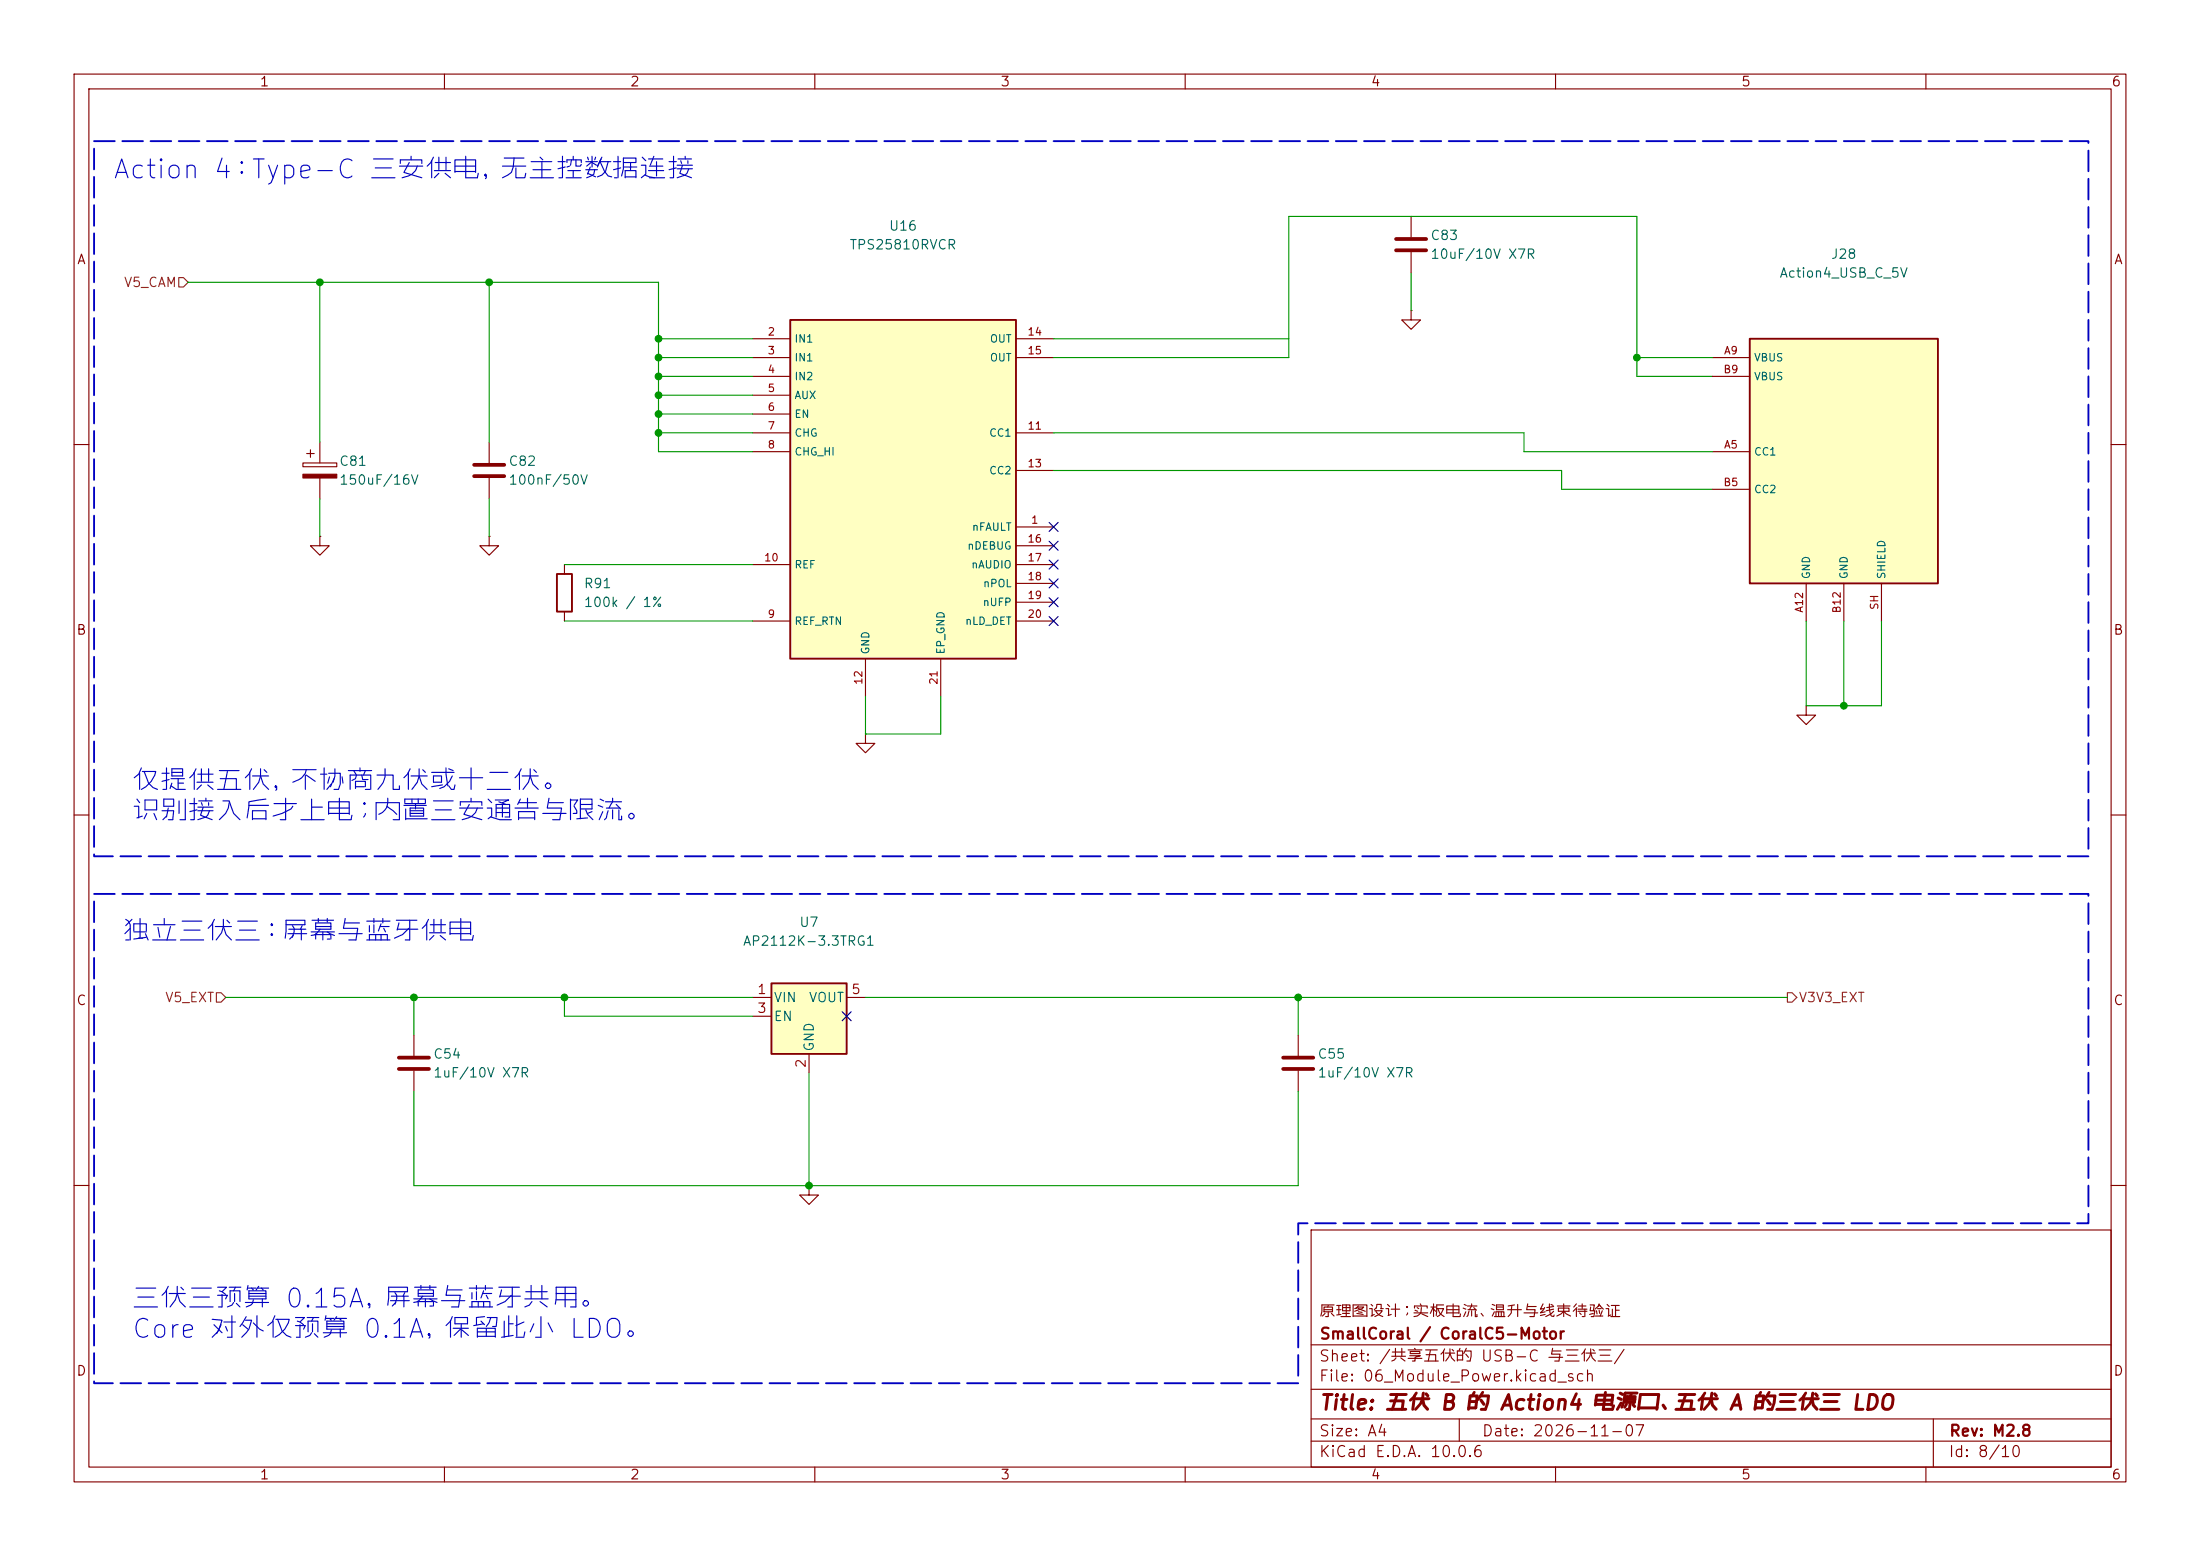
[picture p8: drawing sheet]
<svg xmlns="http://www.w3.org/2000/svg" width="297mm" height="210mm" viewBox="0 0 297 210" stroke-linecap="round" stroke-linejoin="round" font-family="sans-serif">
<g fill="none" stroke="#840000" stroke-width=".15">
<path d="M10 10h277v190h-277zM12 12h273v186h-273zM60 10v2M110 10v2M160 10v2M210 10v2M260 10v2M43.2 59.7v2.8M66 59.7v2.8M10 60h2M40.9 62.5h4.6v.5h-4.6zM41.4 61.2h1"/>
<path d="M41.9 60.7v1M43.2 72.4v1.3h1.2l-1.2 1.2-1.3-1.2h1.3M43.2 72.4h.1M43.2 64.5v2.8M66 64.5v2.8M285 60h2M116.8 99.1v1.2h1.3l-1.3 1.3-1.2-1.3h1.2M116.8 99.1h.1M10 110h2M285 110h2M55.9 139.7v2.8M55.9 144.5v2.8"/>
<path d="M10 160h2M109.2 160v1.3h1.3l-1.3 1.3-1.3-1.3h1.3M109.2 160h.1M177 166h108v32h-108zM285 160h2M60 198v2M110 198v2M160 198v2M177 194.5h108M177 191.5h108M177 187.5h108M177 181.5h108"/>
<path d="M197 191.5v3M210 198v2M260 198v2M261 191.5v6.5"/>
</g>
<path d="M40.9 64h4.6v.5h-4.6z" fill="#840000" stroke="#840000" stroke-width=".15"/>
<path d="M64 62.7h4.1M64 64.3h4.1M53.8 142.7h4.1M53.8 144.3h4.1" fill="none" stroke="#840000" stroke-width=".51"/>
<path d="M106.7 43.2h30.5v45.7h-30.5z" fill="#ffffc2"/>
<path d="M106.7 43.2h30.5v45.7h-30.5zM75.2 77.5h2v5.1h-2z" fill="none" stroke="#840000" stroke-width=".25"/>
<g fill="none" stroke="#840000" stroke-width=".15">
<path d="M101.6 45.7h5.1M101.6 48.3h5.1M101.6 50.8h5.1M101.6 53.3h5.1M101.6 55.9h5.1M101.6 58.4h5.1M137.2 45.7h5M137.2 48.3h5M137.2 58.4h5M190.5 41.9v1.3h1.3l-1.3 1.3-1.3-1.3h1.3M190.5 41.9h.1M76.2 76.2v1.3"/>
<path d="M101.6 61h5.1M101.6 76.2h5.1M137.2 71.1h5M137.2 76.2h5M137.2 63.5h5M137.2 73.7h5M137.2 78.7h5M76.2 82.6v1.2M101.6 83.8h5.1M116.8 88.9v5.1M127 88.9v5.1M137.2 83.8h5"/>
<path d="M137.2 81.3h5"/>
</g>
<path d="M104.1 132.7h10.2v9.5h-10.2z" fill="#ffffc2"/>
<path d="M104.1 132.7h10.2v9.5h-10.2z" fill="none" stroke="#840000" stroke-width=".25"/>
<path d="M66 72.4v1.3h1.3l-1.3 1.2-1.2-1.2h1.2M66 72.4h.1M101.6 134.6h2.5M101.6 137.2h2.5M114.3 134.6h2.5M175.3 139.7v2.8M109.2 142.2v2.6M175.3 144.5v2.8" fill="none" stroke="#840000" stroke-width=".15"/>
<path d="M173.2 142.7h4.1M173.2 144.3h4.1" fill="none" stroke="#840000" stroke-width=".51"/>
<path d="M236.2 45.7h25.4v33h-25.4z" fill="#ffffc2"/>
<path d="M236.2 45.7h25.4v33h-25.4z" fill="none" stroke="#840000" stroke-width=".25"/>
<path d="M190.5 29.2v2.8M190.5 34v2.8M231.1 48.3h5.1M231.1 50.8h5.1M231.1 61h5.1M231.1 66h5.1M243.8 78.7v5.1M248.9 78.7v5.1M254 78.7v5.1M243.8 95.3v1.2h1.3l-1.3 1.3-1.2-1.3h1.2M243.8 95.3h.1" fill="none" stroke="#840000" stroke-width=".15"/>
<path d="M188.5 32.3h4M188.5 33.8h4" fill="none" stroke="#840000" stroke-width=".51"/>
<path d="M24.1 37.5h.7l.6 .6-.6 .6h-.7zM29.2 134h.6l.7 .6-.7 .7h-.6zM241.3 134h.6l.7 .6-.7 .7h-.6z" fill="none" stroke="#725600" stroke-width=".15"/>
<g fill="none" stroke="#009600" stroke-width=".15">
<path d="M25.4 38.1h63.5v22.9h12.7M43.2 38.1v21.6M66 38.1v21.6M190.5 36.8v5.1M88.9 48.3h12.7M88.9 45.7h12.7M88.9 58.4h12.7M88.9 50.8h12.7M88.9 53.3h12.7M88.9 55.9h12.7M142.2 48.3h31.8v-19.1h47v21.6h10.1M142.2 45.7h31.8"/>
<path d="M142.2 58.4h63.5v2.6h25.4M221 48.3h10.1M43.2 67.3v5.1M66 67.3v5.1M76.2 76.2h25.4M142.2 63.5h68.6v2.5h20.3M76.2 83.8h25.4M116.8 94v5.1h10.2v-5.1M243.8 83.8v11.5h10.2v-11.5M248.9 83.8v11.5M30.5 134.6h71.1M55.9 134.6v5.1"/>
<path d="M76.2 134.6v2.6h25.4M116.8 134.6h124.5M175.3 134.6v5.1M55.9 147.3v12.7h119.4v-12.7M109.2 144.8v15.2"/>
</g>
<g fill="none" stroke="#000084" stroke-width=".15">
<path d="M141.6 78.1l1.2 1.2M141.6 75.6l1.2 1.2M141.6 70.5l1.2 1.2M141.6 73.1l1.2 1.2M142.8 78.1l-1.2 1.2M142.8 75.6l-1.2 1.2M142.8 70.5l-1.2 1.2M142.8 73.1l-1.2 1.2M141.6 83.2l1.2 1.2M141.6 80.7l1.2 1.2M142.8 83.2l-1.2 1.2M142.8 80.7l-1.2 1.2"/>
<path d="M113.7 136.6l1.2 1.2M114.9 136.6l-1.2 1.2"/>
</g>
<path d="M12.7 19.1h269.2v96.5h-269.2zM12.7 120.7h269.2v44.4h-106.6v21.6h-162.6v-66" fill="none" stroke="#0000c2" stroke-width=".25" stroke-dasharray="2.8 1"/>
<g fill="#009600" stroke="#009600" stroke-width=".14">
<circle cx="55.9" cy="134.6" r=".46"/>
<circle cx="76.2" cy="134.6" r=".46"/>
<circle cx="43.2" cy="38.1" r=".46"/>
<circle cx="66" cy="38.1" r=".46"/>
<circle cx="109.2" cy="160" r=".46"/>
<circle cx="248.9" cy="95.3" r=".46"/>
<circle cx="88.9" cy="53.3" r=".46"/>
<circle cx="88.9" cy="50.8" r=".46"/>
<circle cx="175.3" cy="134.6" r=".46"/>
<circle cx="88.9" cy="48.3" r=".46"/>
<circle cx="88.9" cy="45.7" r=".46"/>
<circle cx="221" cy="48.3" r=".46"/>
<circle cx="88.9" cy="55.9" r=".46"/>
<circle cx="88.9" cy="58.4" r=".46"/>
</g>
<g font-size="2.5" fill="#0000c2">
<text x="15.1" y="24.8">Action 4：Type-C 三安供电，无主控数据连接</text>
<text x="17.6" y="107.3">仅提供五伏，不协商九伏或十二伏。</text>
<text x="17.6" y="111.4">识别接入后才上电；内置三安通告与限流。</text>
<text x="16.4" y="127.6">独立三伏三：屏幕与蓝牙供电</text>
<text x="17.6" y="177.2">三伏三预算 0.15A，屏幕与蓝牙共用。</text>
<text x="17.6" y="181.3">Core 对外仅预算 0.1A，保留此小 LDO。</text>
</g>
<text font-size="2" fill="#840000" x="178" y="190.8">Title: 五伏 B 的 Action4 电源口、五伏 A 的三伏三 LDO</text>
<g font-size="1.5" fill="#840000">
<text x="178" y="178.1">原理图设计；实板电流、温升与线束待验证</text>
<text x="178" y="184.1">Sheet: /共享五伏的 USB-C 与三伏三/</text>
<text x="178" y="181.1">SmallCoral / CoralC5-Motor</text>
<text x="178" y="186.8">File: 06_Module_Power.kicad_sch</text>
<text x="178" y="197">KiCad E.D.A. 10.0.6</text>
<text x="178" y="194.2">Size: A4</text>
<text x="200" y="194.2">Date: 2026-11-07</text>
<text x="263" y="197">Id: 8/10</text>
<text x="263" y="194.2">Rev: M2.8</text>
</g>
<g font-size="1.3" fill="#840000">
<text x="35" y="12">1</text>
<text x="85" y="12">2</text>
<text x="135" y="12">3</text>
<text x="185" y="12">4</text>
<text x="235" y="12">5</text>
<text x="285" y="12">6</text>
<text x="10.3" y="36">A</text>
<text x="285.3" y="36">A</text>
<text x="10.2" y="86">B</text>
<text x="285.2" y="86">B</text>
<text x="10.2" y="136">C</text>
<text x="285.2" y="136">C</text>
<text x="10.2" y="186">D</text>
<text x="285.2" y="186">D</text>
<text x="35" y="200">1</text>
<text x="85" y="200">2</text>
<text x="135" y="200">3</text>
<text x="185" y="200">4</text>
<text x="235" y="200">5</text>
<text x="285" y="200">6</text>
</g>
<g font-size="1.3" fill="#006464">
<text x="114.6" y="34">TPS25810RVCR</text>
<text x="119.9" y="31.4">U16</text>
<text x="193" y="32.7">C83</text>
<text x="193" y="35.3">10uF/10V X7R</text>
<text x="247.1" y="35.3">J28</text>
<text x="240.1" y="37.8">Action4_USB_C_5V</text>
<text x="45.7" y="63.2">C81</text>
<text x="45.7" y="65.7">150uF/16V</text>
<text x="68.6" y="63.2">C82</text>
<text x="68.6" y="65.7">100nF/50V</text>
<text x="78.7" y="79.7">R91</text>
<text x="78.7" y="82.2">100k / 1%</text>
<text x="107.8" y="125.4">U7</text>
<text x="100.2" y="128">AP2112K-3.3TRG1</text>
<text x="104.4" y="135.6">VIN</text>
<text x="109.1" y="135.6">VOUT</text>
<text x="58.4" y="143.2">C54</text>
<text x="104.4" y="138.1">EN</text>
<text x="110.2" y="142" transform="rotate(-90 110.2 142)">GND</text>
<text x="177.8" y="143.2">C55</text>
<text x="58.4" y="145.7">1uF/10V X7R</text>
<text x="177.8" y="145.7">1uF/10V X7R</text>
</g>
<g font-size="1.3" fill="#725600">
<text x="16.6" y="39.1">V5_CAM</text>
<text x="22.2" y="135.6">V5_EXT</text>
<text x="242.7" y="135.6">V3V3_EXT</text>
</g>
<g font-size="1.3" fill="#a90000">
<text x="102.1" y="134.5">1</text>
<text x="102.1" y="137">3</text>
<text x="114.8" y="134.5">5</text>
<text x="109.1" y="144.2" transform="rotate(-90 109.1 144.2)">2</text>
</g>
<g font-size="1" fill="#a90000">
<text x="103.6" y="45.5">2</text>
<text x="138.6" y="45.5">14</text>
<text x="103.6" y="48.1">3</text>
<text x="103.6" y="50.6">4</text>
<text x="103.6" y="53.2">5</text>
<text x="138.6" y="48.1">15</text>
<text x="232.6" y="50.6">B9</text>
<text x="232.7" y="48.1">A9</text>
<text x="103.6" y="55.7">6</text>
<text x="103.6" y="58.2">7</text>
<text x="138.6" y="58.2">11</text>
<text x="103.6" y="60.8">8</text>
<text x="138.6" y="63.3">13</text>
<text x="232.6" y="65.9">B5</text>
<text x="232.7" y="60.8">A5</text>
<text x="139.1" y="70.9">1</text>
<text x="103.1" y="76">10</text>
<text x="138.6" y="73.5">16</text>
<text x="138.6" y="76">17</text>
<text x="103.6" y="83.6">9</text>
<text x="138.6" y="78.6">18</text>
<text x="138.6" y="81.1">19</text>
<text x="138.6" y="83.6">20</text>
<text x="243.7" y="82.8" transform="rotate(-90 243.7 82.8)">A12</text>
<text x="248.7" y="82.9" transform="rotate(-90 248.7 82.9)">B12</text>
<text x="253.8" y="82.4" transform="rotate(-90 253.8 82.4)">SH</text>
<text x="116.7" y="92.5" transform="rotate(-90 116.7 92.5)">12</text>
<text x="126.8" y="92.5" transform="rotate(-90 126.8 92.5)">21</text>
</g>
<g font-size="1" fill="#006464">
<text x="107.2" y="46.5">IN1</text>
<text x="133.6" y="46.5">OUT</text>
<text x="107.2" y="49">IN1</text>
<text x="107.2" y="51.6">IN2</text>
<text x="133.6" y="49">OUT</text>
<text x="236.7" y="49">VBUS</text>
<text x="236.7" y="51.6">VBUS</text>
<text x="107.2" y="54.1">AUX</text>
<text x="107.2" y="56.6">EN</text>
<text x="107.2" y="59.2">CHG</text>
<text x="133.5" y="59.2">CC1</text>
<text x="107.2" y="61.7">CHG_HI</text>
<text x="133.5" y="64.3">CC2</text>
<text x="236.7" y="61.7">CC1</text>
<text x="131.1" y="71.9">nFAULT</text>
<text x="236.7" y="66.8">CC2</text>
<text x="107.2" y="77">REF</text>
<text x="130.5" y="74.4">nDEBUG</text>
<text x="131" y="77">nAUDIO</text>
<text x="132.6" y="82">nUFP</text>
<text x="132.6" y="79.5">nPOL</text>
<text x="244.6" y="78.2" transform="rotate(-90 244.6 78.2)">GND</text>
<text x="249.7" y="78.2" transform="rotate(-90 249.7 78.2)">GND</text>
<text x="254.8" y="78.2" transform="rotate(-90 254.8 78.2)">SHIELD</text>
<text x="107.2" y="84.6">REF_RTN</text>
<text x="117.6" y="88.4" transform="rotate(-90 117.6 88.4)">GND</text>
<text x="127.8" y="88.4" transform="rotate(-90 127.8 88.4)">EP_GND</text>
<text x="130.2" y="84.6">nLD_DET</text>
</g>
</svg>
